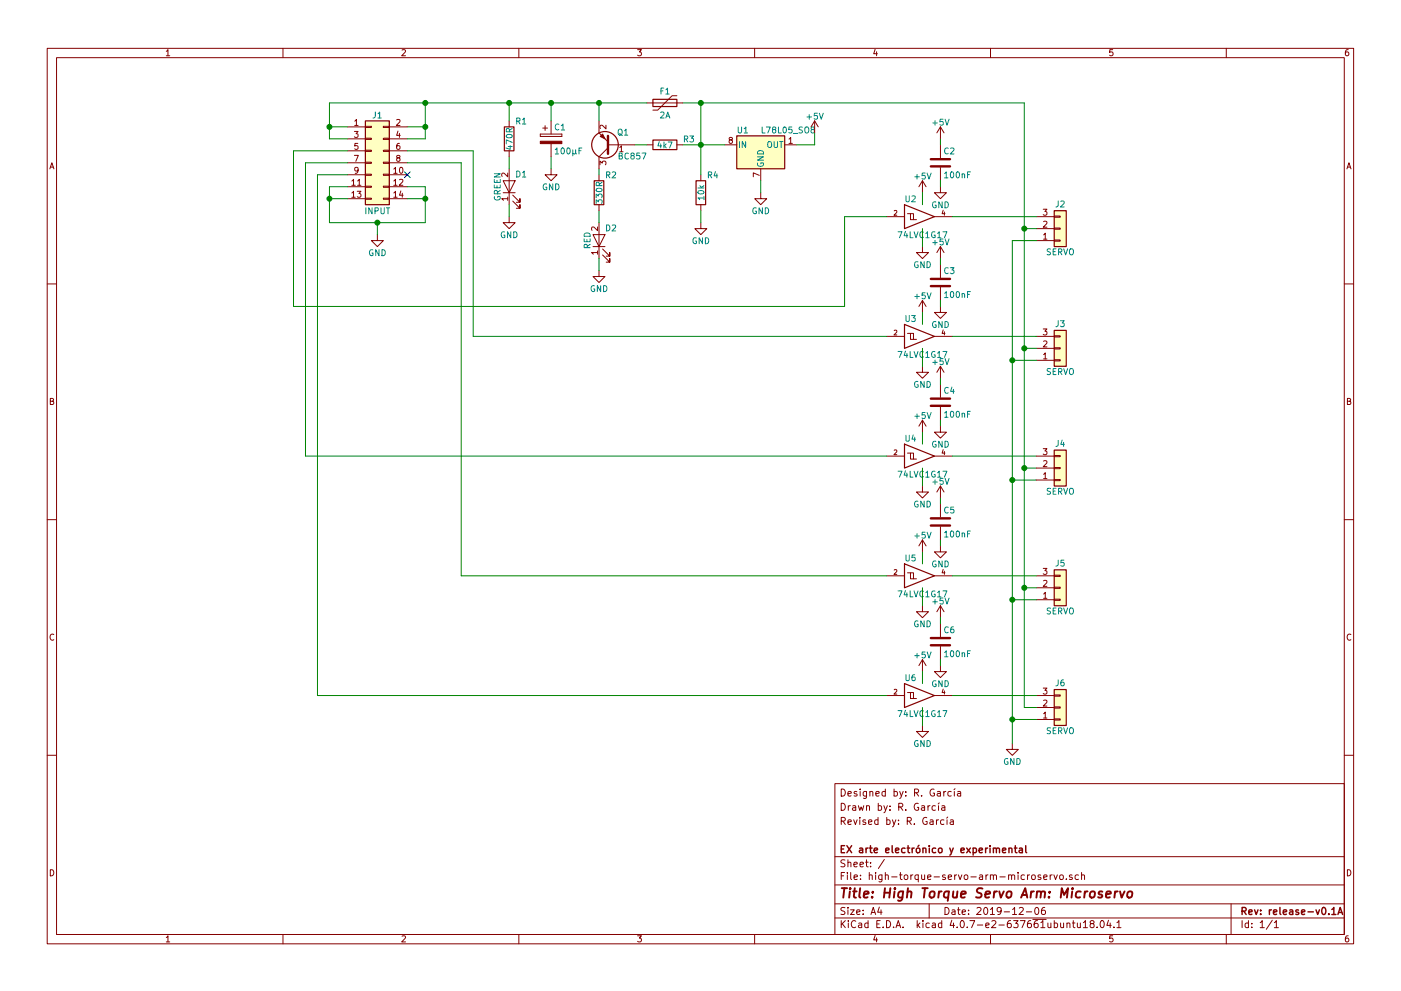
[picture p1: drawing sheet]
EESchema Schematic File Version 2
LIBS:power
LIBS:device
LIBS:switches
LIBS:relays
LIBS:motors
LIBS:transistors
LIBS:conn
LIBS:linear
LIBS:regul
LIBS:74xx
LIBS:cmos4000
LIBS:adc-dac
LIBS:memory
LIBS:xilinx
LIBS:microcontrollers
LIBS:dsp
LIBS:microchip
LIBS:analog_switches
LIBS:motorola
LIBS:texas
LIBS:intel
LIBS:audio
LIBS:interface
LIBS:digital-audio
LIBS:philips
LIBS:display
LIBS:cypress
LIBS:siliconi
LIBS:opto
LIBS:atmel
LIBS:contrib
LIBS:valves
LIBS:74xgxx
LIBS:high-torque-servo-arm-microservo-cache
EELAYER 25 0
EELAYER END
$Descr A4 11693 8268
encoding utf-8
Sheet 1 1
Title "High Torque Servo Arm: Microservo"
Date "2019-12-06"
Rev "release-v0.1A"
Comp "EX arte electrónico y experimental"
Comment1 ""
Comment2 "Revised by: R. García"
Comment3 "Drawn by: R. García"
Comment4 "Designed by: R. García"
$EndDescr
$Comp
L Conn_01x03 J2
U 1 1
P 8850 1900
F 0 "J2" H 8850 1700 50  0000 C CNN
F 1 "SERVO" H 8850 2100 50  0000 C CNN
F 2 "Pin_Headers:Pin_Header_Angled_1x03_Pitch2.54mm" H 8850 1900 50  0001 C CNN
F 3 "lib/datasheets/22289034.pdf" H 8850 1900 50  0001 C CNN
F 4 "Molex" H 8850 1900 60  0001 C CNN "Manufacturer"
F 5 "22-28-9034" H 8850 1900 60  0001 C CNN "Manufacturer Part Number"
	1    8850 1900
	1    0    0    1   
$EndComp
$Comp
L L78L05_SO8 U1
U 1 1
P 6350 1200
F 0 "U1" H 6200 1325 50  0000 C CNN
F 1 "L78L05_SO8" H 6350 1325 50  0000 L CNN
F 2 "Housings_SOIC:SOIC-8_3.9x4.9mm_Pitch1.27mm" H 6450 1400 50  0001 C CIN
F 3 "lib/datasheets/L78L.pdf" H 6550 1200 50  0001 C CNN
F 4 "ST Microelectronics" H 6350 1200 60  0001 C CNN "Manufacturer"
F 5 "L78L05ABD13TR" H 6350 1200 60  0001 C CNN "Manufacturer Part Number"
	1    6350 1200
	1    0    0    -1  
$EndComp
$Comp
L LED D2
U 1 1
P 5000 2000
F 0 "D2" V 5100 1900 50  0000 C CNN
F 1 "RED" H 5000 2100 50  0000 C CNN
F 2 "LEDs:LED_0805" H 5000 2000 50  0001 C CNN
F 3 "lib/datasheets/AP2012SRCPRV.pdf" H 5000 2000 50  0001 C CNN
F 4 "Kingbright" V 5000 2000 60  0001 C CNN "Manufacturer"
F 5 "AP2012SRCPRV" V 5000 2000 60  0001 C CNN "Manufacturer Part Number"
	1    5000 2000
	0    -1   -1   0   
$EndComp
$Comp
L R R2
U 1 1
P 5000 1600
F 0 "R2" H 5100 1750 50  0000 C CNN
F 1 "330R" V 5000 1600 50  0000 C CNN
F 2 "Resistors_SMD:R_0805_HandSoldering" V 4930 1600 50  0001 C CNN
F 3 "" H 5000 1600 50  0001 C CNN
F 4 "Bourns" H 5000 1600 60  0001 C CNN "Manufacturer"
F 5 "CR0805-JW-331ELF" H 5000 1600 60  0001 C CNN "Manufacturer Part Number"
	1    5000 1600
	1    0    0    -1  
$EndComp
$Comp
L C C2
U 1 1
P 7850 1350
F 0 "C2" H 7875 1450 50  0000 L CNN
F 1 "100nF" H 7875 1250 50  0000 L CNN
F 2 "Capacitors_SMD:C_0805" H 7888 1200 50  0001 C CNN
F 3 "" H 7850 1350 50  0001 C CNN
F 4 "Kemet" H 7850 1350 60  0001 C CNN "Manufacturer"
F 5 "C0805C104J5RACTU" H 7850 1350 60  0001 C CNN "Manufacturer Part Number"
	1    7850 1350
	1    0    0    -1  
$EndComp
$Comp
L 74LVC1G17 U2
U 1 1
P 7700 1800
F 0 "U2" H 7600 1950 50  0000 C CNN
F 1 "74LVC1G17" H 7700 1650 50  0000 C CNN
F 2 "TO_SOT_Packages_SMD:SOT-23-5" H 7700 1800 50  0001 C CNN
F 3 "lib/datasheets/SN74LVC1G17.pdf" H 7700 1800 50  0001 C CNN
F 4 "Texas Instruments" H 7700 1800 60  0001 C CNN "Manufacturer"
F 5 "SN74LVC1G17DBVR" H 7700 1800 60  0001 C CNN "Manufacturer Part Number"
	1    7700 1800
	1    0    0    -1  
$EndComp
$Comp
L CP C1
U 1 1
P 4600 1150
F 0 "C1" H 4625 1250 50  0000 L CNN
F 1 "100µF" H 4625 1050 50  0000 L CNN
F 2 "Capacitors_SMD:CP_Elec_6.3x7.7" H 4638 1000 50  0001 C CNN
F 3 "" H 4600 1150 50  0001 C CNN
F 4 "Panasonic" H 4600 1150 60  0001 C CNN "Manufacturer"
F 5 "EEE-HC1C101XP" H 4600 1150 60  0001 C CNN "Manufacturer Part Number"
	1    4600 1150
	1    0    0    -1  
$EndComp
$Comp
L BC857 Q1
U 1 1
P 5100 1200
F 0 "Q1" H 4950 1100 50  0000 L CNN
F 1 "BC857" H 4800 1300 50  0000 L CNN
F 2 "TO_SOT_Packages_SMD:SOT-23" H 5300 1125 50  0001 L CIN
F 3 "lib/datasheets/BC857.pdf" H 5100 1200 50  0001 L CNN
F 4 "ON Semiconductor" H 5100 1200 60  0001 C CNN "Manufacturer"
F 5 "BC857CLT1G" H 5100 1200 60  0001 C CNN "Manufacturer Part Number"
	1    5100 1200
	-1   0    0    1   
$EndComp
$Comp
L GND #PWR01
U 1 1
P 3150 1950
F 0 "#PWR01" H 3150 1700 50  0001 C CNN
F 1 "GND" H 3150 1800 50  0000 C CNN
F 2 "" H 3150 1950 50  0001 C CNN
F 3 "" H 3150 1950 50  0001 C CNN
	1    3150 1950
	1    0    0    -1  
$EndComp
$Comp
L GND #PWR02
U 1 1
P 4600 1400
F 0 "#PWR02" H 4600 1150 50  0001 C CNN
F 1 "GND" H 4600 1250 50  0000 C CNN
F 2 "" H 4600 1400 50  0001 C CNN
F 3 "" H 4600 1400 50  0001 C CNN
	1    4600 1400
	1    0    0    -1  
$EndComp
Wire Wire Line
	4600 1400 4600 1300
Wire Wire Line
	4600 850  4600 1000
Wire Wire Line
	2750 850  5400 850 
Wire Wire Line
	3550 850  3550 1150
Wire Wire Line
	3550 1050 3400 1050
$Comp
L GND #PWR03
U 1 1
P 7700 2050
F 0 "#PWR03" H 7700 1800 50  0001 C CNN
F 1 "GND" H 7700 1900 50  0000 C CNN
F 2 "" H 7700 2050 50  0001 C CNN
F 3 "" H 7700 2050 50  0001 C CNN
	1    7700 2050
	1    0    0    -1  
$EndComp
Wire Wire Line
	7700 2050 7700 1900
Wire Wire Line
	5000 850  5000 1000
Connection ~ 4600 850 
$Comp
L R R3
U 1 1
P 5550 1200
F 0 "R3" V 5500 1400 50  0000 C CNN
F 1 "4k7" V 5550 1200 50  0000 C CNN
F 2 "Resistors_SMD:R_0805_HandSoldering" V 5480 1200 50  0001 C CNN
F 3 "" H 5550 1200 50  0001 C CNN
F 4 "Bourns" V 5550 1200 60  0001 C CNN "Manufacturer"
F 5 "CR0805-JW-472ELF" V 5550 1200 60  0001 C CNN "Manufacturer Part Number"
	1    5550 1200
	0    1    1    0   
$EndComp
$Comp
L R R4
U 1 1
P 5850 1600
F 0 "R4" H 5950 1750 50  0000 C CNN
F 1 "10k" V 5850 1600 50  0000 C CNN
F 2 "Resistors_SMD:R_0805_HandSoldering" V 5780 1600 50  0001 C CNN
F 3 "" H 5850 1600 50  0001 C CNN
F 4 "Bourns" H 5850 1600 60  0001 C CNN "Manufacturer"
F 5 "CR0805-JW-103ELF" H 5850 1600 60  0001 C CNN "Manufacturer Part Number"
	1    5850 1600
	1    0    0    -1  
$EndComp
Wire Wire Line
	5000 1400 5000 1450
Wire Wire Line
	5000 1750 5000 1850
Wire Wire Line
	5300 1200 5400 1200
Connection ~ 5000 850 
$Comp
L GND #PWR04
U 1 1
P 5000 2250
F 0 "#PWR04" H 5000 2000 50  0001 C CNN
F 1 "GND" H 5000 2100 50  0000 C CNN
F 2 "" H 5000 2250 50  0001 C CNN
F 3 "" H 5000 2250 50  0001 C CNN
	1    5000 2250
	1    0    0    -1  
$EndComp
$Comp
L GND #PWR05
U 1 1
P 5850 1850
F 0 "#PWR05" H 5850 1600 50  0001 C CNN
F 1 "GND" H 5850 1700 50  0000 C CNN
F 2 "" H 5850 1850 50  0001 C CNN
F 3 "" H 5850 1850 50  0001 C CNN
	1    5850 1850
	1    0    0    -1  
$EndComp
Wire Wire Line
	5000 2150 5000 2250
Wire Wire Line
	5850 1850 5850 1750
$Comp
L GND #PWR06
U 1 1
P 6350 1600
F 0 "#PWR06" H 6350 1350 50  0001 C CNN
F 1 "GND" H 6350 1450 50  0000 C CNN
F 2 "" H 6350 1600 50  0001 C CNN
F 3 "" H 6350 1600 50  0001 C CNN
	1    6350 1600
	1    0    0    -1  
$EndComp
$Comp
L LED D1
U 1 1
P 4250 1550
F 0 "D1" V 4350 1450 50  0000 C CNN
F 1 "GREEN" H 4250 1650 50  0000 C CNN
F 2 "LEDs:LED_0805" H 4250 1550 50  0001 C CNN
F 3 "lib/datasheets/LG-R971.pdf" H 4250 1550 50  0001 C CNN
F 4 "Osram" V 4250 1550 60  0001 C CNN "Manufacturer"
F 5 "LG R971-KN-1" V 4250 1550 60  0001 C CNN "Manufacturer Part Number"
	1    4250 1550
	0    -1   -1   0   
$EndComp
$Comp
L R R1
U 1 1
P 4250 1150
F 0 "R1" H 4350 1300 50  0000 C CNN
F 1 "470R" V 4250 1150 50  0000 C CNN
F 2 "Resistors_SMD:R_0805_HandSoldering" V 4180 1150 50  0001 C CNN
F 3 "" H 4250 1150 50  0001 C CNN
F 4 "Bourns" H 4250 1150 60  0001 C CNN "Manufacturer"
F 5 "CR0805-JW-471ELF" H 4250 1150 60  0001 C CNN "Manufacturer Part Number"
	1    4250 1150
	1    0    0    -1  
$EndComp
Wire Wire Line
	4250 1300 4250 1400
$Comp
L GND #PWR07
U 1 1
P 4250 1800
F 0 "#PWR07" H 4250 1550 50  0001 C CNN
F 1 "GND" H 4250 1650 50  0000 C CNN
F 2 "" H 4250 1800 50  0001 C CNN
F 3 "" H 4250 1800 50  0001 C CNN
	1    4250 1800
	1    0    0    -1  
$EndComp
Wire Wire Line
	4250 1700 4250 1800
Wire Wire Line
	4250 1000 4250 850 
Connection ~ 4250 850 
Wire Wire Line
	6350 1500 6350 1600
$Comp
L GND #PWR08
U 1 1
P 7850 1550
F 0 "#PWR08" H 7850 1300 50  0001 C CNN
F 1 "GND" H 7850 1400 50  0000 C CNN
F 2 "" H 7850 1550 50  0001 C CNN
F 3 "" H 7850 1550 50  0001 C CNN
	1    7850 1550
	1    0    0    -1  
$EndComp
Wire Wire Line
	7850 1550 7850 1500
$Comp
L GND #PWR09
U 1 1
P 8450 6200
F 0 "#PWR09" H 8450 5950 50  0001 C CNN
F 1 "GND" H 8450 6050 50  0000 C CNN
F 2 "" H 8450 6200 50  0001 C CNN
F 3 "" H 8450 6200 50  0001 C CNN
	1    8450 6200
	1    0    0    -1  
$EndComp
Wire Wire Line
	7950 1800 8650 1800
$Comp
L Conn_02x07_Odd_Even J1
U 1 1
P 3100 1350
F 0 "J1" H 3150 1750 50  0000 C CNN
F 1 "INPUT" H 3150 950 50  0000 C CNN
F 2 "61201422021:61201422021" H 3100 1350 50  0001 C CNN
F 3 "lib/datasheets/6120xx22021.pdf" H 3100 1350 50  0001 C CNN
F 4 "Wurth Elektronik" H 3100 1350 60  0001 C CNN "Manufacturer"
F 5 "61201422021" H 3100 1350 60  0001 C CNN "Manufacturer Part Number"
F 6 " " H 3100 1350 60  0001 C CNN "Use w/"
	1    3100 1350
	1    0    0    -1  
$EndComp
$Comp
L Polyfuse F1
U 1 1
P 5550 850
F 0 "F1" V 5450 850 50  0000 C CNN
F 1 "2A" V 5650 850 50  0000 C CNN
F 2 "Fuse_Holders_and_Fuses:Fuse_SMD2920" H 5600 650 50  0001 L CNN
F 3 "lib/datasheets/0ZCF0xxxxF2x.pdf" H 5550 850 50  0001 C CNN
F 4 "Bel Fuse" V 5550 850 60  0001 C CNN "Manufacturer"
F 5 "0ZCF0200FF2C" V 5550 850 60  0001 C CNN "Manufacturer Part Number"
	1    5550 850 
	0    1    1    0   
$EndComp
Wire Wire Line
	3400 1550 3550 1550
Wire Wire Line
	3550 1550 3550 1850
Wire Wire Line
	3550 1850 2750 1850
Wire Wire Line
	2750 1850 2750 1550
Wire Wire Line
	2750 1550 2900 1550
Wire Wire Line
	2900 1650 2750 1650
Connection ~ 2750 1650
Wire Wire Line
	3400 1650 3550 1650
Connection ~ 3550 1650
Wire Wire Line
	3150 1950 3150 1850
Connection ~ 3150 1850
Wire Wire Line
	3950 1250 3400 1250
NoConn ~ 3400 1450
Wire Wire Line
	2750 1150 2900 1150
Wire Wire Line
	2750 850  2750 1150
Connection ~ 3550 850 
Wire Wire Line
	3550 1150 3400 1150
Connection ~ 3550 1050
Wire Wire Line
	2900 1050 2750 1050
Connection ~ 2750 1050
$Comp
L +5V #PWR010
U 1 1
P 6800 1100
F 0 "#PWR010" H 6800 950 50  0001 C CNN
F 1 "+5V" H 6800 1240 50  0000 C CNN
F 2 "" H 6800 1100 50  0001 C CNN
F 3 "" H 6800 1100 50  0001 C CNN
	1    6800 1100
	1    0    0    -1  
$EndComp
$Comp
L +5V #PWR011
U 1 1
P 7700 1600
F 0 "#PWR011" H 7700 1450 50  0001 C CNN
F 1 "+5V" H 7700 1740 50  0000 C CNN
F 2 "" H 7700 1600 50  0001 C CNN
F 3 "" H 7700 1600 50  0001 C CNN
	1    7700 1600
	1    0    0    -1  
$EndComp
Wire Wire Line
	7700 1600 7700 1700
Wire Wire Line
	6650 1200 6800 1200
Wire Wire Line
	6800 1200 6800 1100
$Comp
L +5V #PWR012
U 1 1
P 7850 1150
F 0 "#PWR012" H 7850 1000 50  0001 C CNN
F 1 "+5V" H 7850 1290 50  0000 C CNN
F 2 "" H 7850 1150 50  0001 C CNN
F 3 "" H 7850 1150 50  0001 C CNN
	1    7850 1150
	1    0    0    -1  
$EndComp
Wire Wire Line
	7850 1150 7850 1200
$Comp
L C C3
U 1 1
P 7850 2350
F 0 "C3" H 7875 2450 50  0000 L CNN
F 1 "100nF" H 7875 2250 50  0000 L CNN
F 2 "Capacitors_SMD:C_0805" H 7888 2200 50  0001 C CNN
F 3 "" H 7850 2350 50  0001 C CNN
F 4 "Kemet" H 7850 2350 60  0001 C CNN "Manufacturer"
F 5 "C0805C104J5RACTU" H 7850 2350 60  0001 C CNN "Manufacturer Part Number"
	1    7850 2350
	1    0    0    -1  
$EndComp
$Comp
L 74LVC1G17 U3
U 1 1
P 7700 2800
F 0 "U3" H 7600 2950 50  0000 C CNN
F 1 "74LVC1G17" H 7700 2650 50  0000 C CNN
F 2 "TO_SOT_Packages_SMD:SOT-23-5" H 7700 2800 50  0001 C CNN
F 3 "lib/datasheets/SN74LVC1G17.pdf" H 7700 2800 50  0001 C CNN
F 4 "Texas Instruments" H 7700 2800 60  0001 C CNN "Manufacturer"
F 5 "SN74LVC1G17DBVR" H 7700 2800 60  0001 C CNN "Manufacturer Part Number"
	1    7700 2800
	1    0    0    -1  
$EndComp
$Comp
L GND #PWR013
U 1 1
P 7700 3050
F 0 "#PWR013" H 7700 2800 50  0001 C CNN
F 1 "GND" H 7700 2900 50  0000 C CNN
F 2 "" H 7700 3050 50  0001 C CNN
F 3 "" H 7700 3050 50  0001 C CNN
	1    7700 3050
	1    0    0    -1  
$EndComp
Wire Wire Line
	7700 3050 7700 2900
$Comp
L GND #PWR014
U 1 1
P 7850 2550
F 0 "#PWR014" H 7850 2300 50  0001 C CNN
F 1 "GND" H 7850 2400 50  0000 C CNN
F 2 "" H 7850 2550 50  0001 C CNN
F 3 "" H 7850 2550 50  0001 C CNN
	1    7850 2550
	1    0    0    -1  
$EndComp
Wire Wire Line
	7850 2550 7850 2500
$Comp
L +5V #PWR015
U 1 1
P 7700 2600
F 0 "#PWR015" H 7700 2450 50  0001 C CNN
F 1 "+5V" H 7700 2740 50  0000 C CNN
F 2 "" H 7700 2600 50  0001 C CNN
F 3 "" H 7700 2600 50  0001 C CNN
	1    7700 2600
	1    0    0    -1  
$EndComp
Wire Wire Line
	7700 2600 7700 2700
$Comp
L +5V #PWR016
U 1 1
P 7850 2150
F 0 "#PWR016" H 7850 2000 50  0001 C CNN
F 1 "+5V" H 7850 2290 50  0000 C CNN
F 2 "" H 7850 2150 50  0001 C CNN
F 3 "" H 7850 2150 50  0001 C CNN
	1    7850 2150
	1    0    0    -1  
$EndComp
Wire Wire Line
	7850 2150 7850 2200
$Comp
L C C4
U 1 1
P 7850 3350
F 0 "C4" H 7875 3450 50  0000 L CNN
F 1 "100nF" H 7875 3250 50  0000 L CNN
F 2 "Capacitors_SMD:C_0805" H 7888 3200 50  0001 C CNN
F 3 "" H 7850 3350 50  0001 C CNN
F 4 "Kemet" H 7850 3350 60  0001 C CNN "Manufacturer"
F 5 "C0805C104J5RACTU" H 7850 3350 60  0001 C CNN "Manufacturer Part Number"
	1    7850 3350
	1    0    0    -1  
$EndComp
$Comp
L 74LVC1G17 U4
U 1 1
P 7700 3800
F 0 "U4" H 7600 3950 50  0000 C CNN
F 1 "74LVC1G17" H 7700 3650 50  0000 C CNN
F 2 "TO_SOT_Packages_SMD:SOT-23-5" H 7700 3800 50  0001 C CNN
F 3 "lib/datasheets/SN74LVC1G17.pdf" H 7700 3800 50  0001 C CNN
F 4 "Texas Instruments" H 7700 3800 60  0001 C CNN "Manufacturer"
F 5 "SN74LVC1G17DBVR" H 7700 3800 60  0001 C CNN "Manufacturer Part Number"
	1    7700 3800
	1    0    0    -1  
$EndComp
$Comp
L GND #PWR017
U 1 1
P 7700 4050
F 0 "#PWR017" H 7700 3800 50  0001 C CNN
F 1 "GND" H 7700 3900 50  0000 C CNN
F 2 "" H 7700 4050 50  0001 C CNN
F 3 "" H 7700 4050 50  0001 C CNN
	1    7700 4050
	1    0    0    -1  
$EndComp
Wire Wire Line
	7700 4050 7700 3900
$Comp
L GND #PWR018
U 1 1
P 7850 3550
F 0 "#PWR018" H 7850 3300 50  0001 C CNN
F 1 "GND" H 7850 3400 50  0000 C CNN
F 2 "" H 7850 3550 50  0001 C CNN
F 3 "" H 7850 3550 50  0001 C CNN
	1    7850 3550
	1    0    0    -1  
$EndComp
Wire Wire Line
	7850 3550 7850 3500
$Comp
L +5V #PWR019
U 1 1
P 7700 3600
F 0 "#PWR019" H 7700 3450 50  0001 C CNN
F 1 "+5V" H 7700 3740 50  0000 C CNN
F 2 "" H 7700 3600 50  0001 C CNN
F 3 "" H 7700 3600 50  0001 C CNN
	1    7700 3600
	1    0    0    -1  
$EndComp
Wire Wire Line
	7700 3600 7700 3700
$Comp
L +5V #PWR020
U 1 1
P 7850 3150
F 0 "#PWR020" H 7850 3000 50  0001 C CNN
F 1 "+5V" H 7850 3290 50  0000 C CNN
F 2 "" H 7850 3150 50  0001 C CNN
F 3 "" H 7850 3150 50  0001 C CNN
	1    7850 3150
	1    0    0    -1  
$EndComp
Wire Wire Line
	7850 3150 7850 3200
$Comp
L C C5
U 1 1
P 7850 4350
F 0 "C5" H 7875 4450 50  0000 L CNN
F 1 "100nF" H 7875 4250 50  0000 L CNN
F 2 "Capacitors_SMD:C_0805" H 7888 4200 50  0001 C CNN
F 3 "" H 7850 4350 50  0001 C CNN
F 4 "Kemet" H 7850 4350 60  0001 C CNN "Manufacturer"
F 5 "C0805C104J5RACTU" H 7850 4350 60  0001 C CNN "Manufacturer Part Number"
	1    7850 4350
	1    0    0    -1  
$EndComp
$Comp
L 74LVC1G17 U5
U 1 1
P 7700 4800
F 0 "U5" H 7600 4950 50  0000 C CNN
F 1 "74LVC1G17" H 7700 4650 50  0000 C CNN
F 2 "TO_SOT_Packages_SMD:SOT-23-5" H 7700 4800 50  0001 C CNN
F 3 "lib/datasheets/SN74LVC1G17.pdf" H 7700 4800 50  0001 C CNN
F 4 "Texas Instruments" H 7700 4800 60  0001 C CNN "Manufacturer"
F 5 "SN74LVC1G17DBVR" H 7700 4800 60  0001 C CNN "Manufacturer Part Number"
	1    7700 4800
	1    0    0    -1  
$EndComp
$Comp
L GND #PWR021
U 1 1
P 7700 5050
F 0 "#PWR021" H 7700 4800 50  0001 C CNN
F 1 "GND" H 7700 4900 50  0000 C CNN
F 2 "" H 7700 5050 50  0001 C CNN
F 3 "" H 7700 5050 50  0001 C CNN
	1    7700 5050
	1    0    0    -1  
$EndComp
Wire Wire Line
	7700 5050 7700 4900
$Comp
L GND #PWR022
U 1 1
P 7850 4550
F 0 "#PWR022" H 7850 4300 50  0001 C CNN
F 1 "GND" H 7850 4400 50  0000 C CNN
F 2 "" H 7850 4550 50  0001 C CNN
F 3 "" H 7850 4550 50  0001 C CNN
	1    7850 4550
	1    0    0    -1  
$EndComp
Wire Wire Line
	7850 4550 7850 4500
$Comp
L +5V #PWR023
U 1 1
P 7700 4600
F 0 "#PWR023" H 7700 4450 50  0001 C CNN
F 1 "+5V" H 7700 4740 50  0000 C CNN
F 2 "" H 7700 4600 50  0001 C CNN
F 3 "" H 7700 4600 50  0001 C CNN
	1    7700 4600
	1    0    0    -1  
$EndComp
Wire Wire Line
	7700 4600 7700 4700
$Comp
L +5V #PWR024
U 1 1
P 7850 4150
F 0 "#PWR024" H 7850 4000 50  0001 C CNN
F 1 "+5V" H 7850 4290 50  0000 C CNN
F 2 "" H 7850 4150 50  0001 C CNN
F 3 "" H 7850 4150 50  0001 C CNN
	1    7850 4150
	1    0    0    -1  
$EndComp
Wire Wire Line
	7850 4150 7850 4200
$Comp
L C C6
U 1 1
P 7850 5350
F 0 "C6" H 7875 5450 50  0000 L CNN
F 1 "100nF" H 7875 5250 50  0000 L CNN
F 2 "Capacitors_SMD:C_0805" H 7888 5200 50  0001 C CNN
F 3 "" H 7850 5350 50  0001 C CNN
F 4 "Kemet" H 7850 5350 60  0001 C CNN "Manufacturer"
F 5 "C0805C104J5RACTU" H 7850 5350 60  0001 C CNN "Manufacturer Part Number"
	1    7850 5350
	1    0    0    -1  
$EndComp
$Comp
L 74LVC1G17 U6
U 1 1
P 7700 5800
F 0 "U6" H 7600 5950 50  0000 C CNN
F 1 "74LVC1G17" H 7700 5650 50  0000 C CNN
F 2 "TO_SOT_Packages_SMD:SOT-23-5" H 7700 5800 50  0001 C CNN
F 3 "lib/datasheets/SN74LVC1G17.pdf" H 7700 5800 50  0001 C CNN
F 4 "Texas Instruments" H 7700 5800 60  0001 C CNN "Manufacturer"
F 5 "SN74LVC1G17DBVR" H 7700 5800 60  0001 C CNN "Manufacturer Part Number"
	1    7700 5800
	1    0    0    -1  
$EndComp
$Comp
L GND #PWR025
U 1 1
P 7700 6050
F 0 "#PWR025" H 7700 5800 50  0001 C CNN
F 1 "GND" H 7700 5900 50  0000 C CNN
F 2 "" H 7700 6050 50  0001 C CNN
F 3 "" H 7700 6050 50  0001 C CNN
	1    7700 6050
	1    0    0    -1  
$EndComp
Wire Wire Line
	7700 6050 7700 5900
$Comp
L GND #PWR026
U 1 1
P 7850 5550
F 0 "#PWR026" H 7850 5300 50  0001 C CNN
F 1 "GND" H 7850 5400 50  0000 C CNN
F 2 "" H 7850 5550 50  0001 C CNN
F 3 "" H 7850 5550 50  0001 C CNN
	1    7850 5550
	1    0    0    -1  
$EndComp
Wire Wire Line
	7850 5550 7850 5500
$Comp
L +5V #PWR027
U 1 1
P 7700 5600
F 0 "#PWR027" H 7700 5450 50  0001 C CNN
F 1 "+5V" H 7700 5740 50  0000 C CNN
F 2 "" H 7700 5600 50  0001 C CNN
F 3 "" H 7700 5600 50  0001 C CNN
	1    7700 5600
	1    0    0    -1  
$EndComp
Wire Wire Line
	7700 5600 7700 5700
$Comp
L +5V #PWR028
U 1 1
P 7850 5150
F 0 "#PWR028" H 7850 5000 50  0001 C CNN
F 1 "+5V" H 7850 5290 50  0000 C CNN
F 2 "" H 7850 5150 50  0001 C CNN
F 3 "" H 7850 5150 50  0001 C CNN
	1    7850 5150
	1    0    0    -1  
$EndComp
Wire Wire Line
	7850 5150 7850 5200
$Comp
L Conn_01x03 J3
U 1 1
P 8850 2900
F 0 "J3" H 8850 2700 50  0000 C CNN
F 1 "SERVO" H 8850 3100 50  0000 C CNN
F 2 "Pin_Headers:Pin_Header_Angled_1x03_Pitch2.54mm" H 8850 2900 50  0001 C CNN
F 3 "lib/datasheets/22289034.pdf" H 8850 2900 50  0001 C CNN
F 4 "Molex" H 8850 2900 60  0001 C CNN "Manufacturer"
F 5 "22-28-9034" H 8850 2900 60  0001 C CNN "Manufacturer Part Number"
	1    8850 2900
	1    0    0    1   
$EndComp
$Comp
L Conn_01x03 J4
U 1 1
P 8850 3900
F 0 "J4" H 8850 3700 50  0000 C CNN
F 1 "SERVO" H 8850 4100 50  0000 C CNN
F 2 "Pin_Headers:Pin_Header_Angled_1x03_Pitch2.54mm" H 8850 3900 50  0001 C CNN
F 3 "lib/datasheets/22289034.pdf" H 8850 3900 50  0001 C CNN
F 4 "Molex" H 8850 3900 60  0001 C CNN "Manufacturer"
F 5 "22-28-9034" H 8850 3900 60  0001 C CNN "Manufacturer Part Number"
	1    8850 3900
	1    0    0    1   
$EndComp
$Comp
L Conn_01x03 J5
U 1 1
P 8850 4900
F 0 "J5" H 8850 4700 50  0000 C CNN
F 1 "SERVO" H 8850 5100 50  0000 C CNN
F 2 "Pin_Headers:Pin_Header_Angled_1x03_Pitch2.54mm" H 8850 4900 50  0001 C CNN
F 3 "lib/datasheets/22289034.pdf" H 8850 4900 50  0001 C CNN
F 4 "Molex" H 8850 4900 60  0001 C CNN "Manufacturer"
F 5 "22-28-9034" H 8850 4900 60  0001 C CNN "Manufacturer Part Number"
	1    8850 4900
	1    0    0    1   
$EndComp
$Comp
L Conn_01x03 J6
U 1 1
P 8850 5900
F 0 "J6" H 8850 5700 50  0000 C CNN
F 1 "SERVO" H 8850 6100 50  0000 C CNN
F 2 "Pin_Headers:Pin_Header_Angled_1x03_Pitch2.54mm" H 8850 5900 50  0001 C CNN
F 3 "lib/datasheets/22289034.pdf" H 8850 5900 50  0001 C CNN
F 4 "Molex" H 8850 5900 60  0001 C CNN "Manufacturer"
F 5 "22-28-9034" H 8850 5900 60  0001 C CNN "Manufacturer Part Number"
	1    8850 5900
	1    0    0    1   
$EndComp
Wire Wire Line
	8450 2000 8450 6200
Wire Wire Line
	8450 2000 8650 2000
Wire Wire Line
	8650 3000 8450 3000
Connection ~ 8450 3000
Wire Wire Line
	8650 4000 8450 4000
Connection ~ 8450 4000
Wire Wire Line
	8650 6000 8450 6000
Connection ~ 8450 6000
Wire Wire Line
	8650 5000 8450 5000
Connection ~ 8450 5000
Wire Wire Line
	8550 850  8550 5900
Wire Wire Line
	8550 1900 8650 1900
Wire Wire Line
	7950 2800 8650 2800
Wire Wire Line
	7950 3800 8650 3800
Wire Wire Line
	7950 5800 8650 5800
Wire Wire Line
	7950 4800 8650 4800
Wire Wire Line
	8550 5900 8650 5900
Connection ~ 8550 1900
Wire Wire Line
	8650 2900 8550 2900
Connection ~ 8550 2900
Wire Wire Line
	8650 3900 8550 3900
Connection ~ 8550 3900
Wire Wire Line
	8650 4900 8550 4900
Connection ~ 8550 4900
Wire Wire Line
	5700 1200 6050 1200
Wire Wire Line
	5850 850  5850 1450
Connection ~ 5850 1200
Wire Wire Line
	3400 1350 3850 1350
Wire Wire Line
	2900 1450 2650 1450
Wire Wire Line
	2650 1450 2650 5800
Wire Wire Line
	2650 5800 7400 5800
Wire Wire Line
	3850 1350 3850 4800
Wire Wire Line
	3850 4800 7400 4800
Wire Wire Line
	2900 1350 2550 1350
Wire Wire Line
	2550 1350 2550 3800
Wire Wire Line
	2550 3800 7400 3800
Wire Wire Line
	3950 1250 3950 2800
Wire Wire Line
	3950 2800 7400 2800
Wire Wire Line
	2900 1250 2450 1250
Wire Wire Line
	2450 1250 2450 2550
Wire Wire Line
	2450 2550 7050 2550
Wire Wire Line
	7050 2550 7050 1800
Wire Wire Line
	7050 1800 7400 1800
Wire Wire Line
	5700 850  8550 850 
Connection ~ 5850 850 
$EndSCHEMATC
